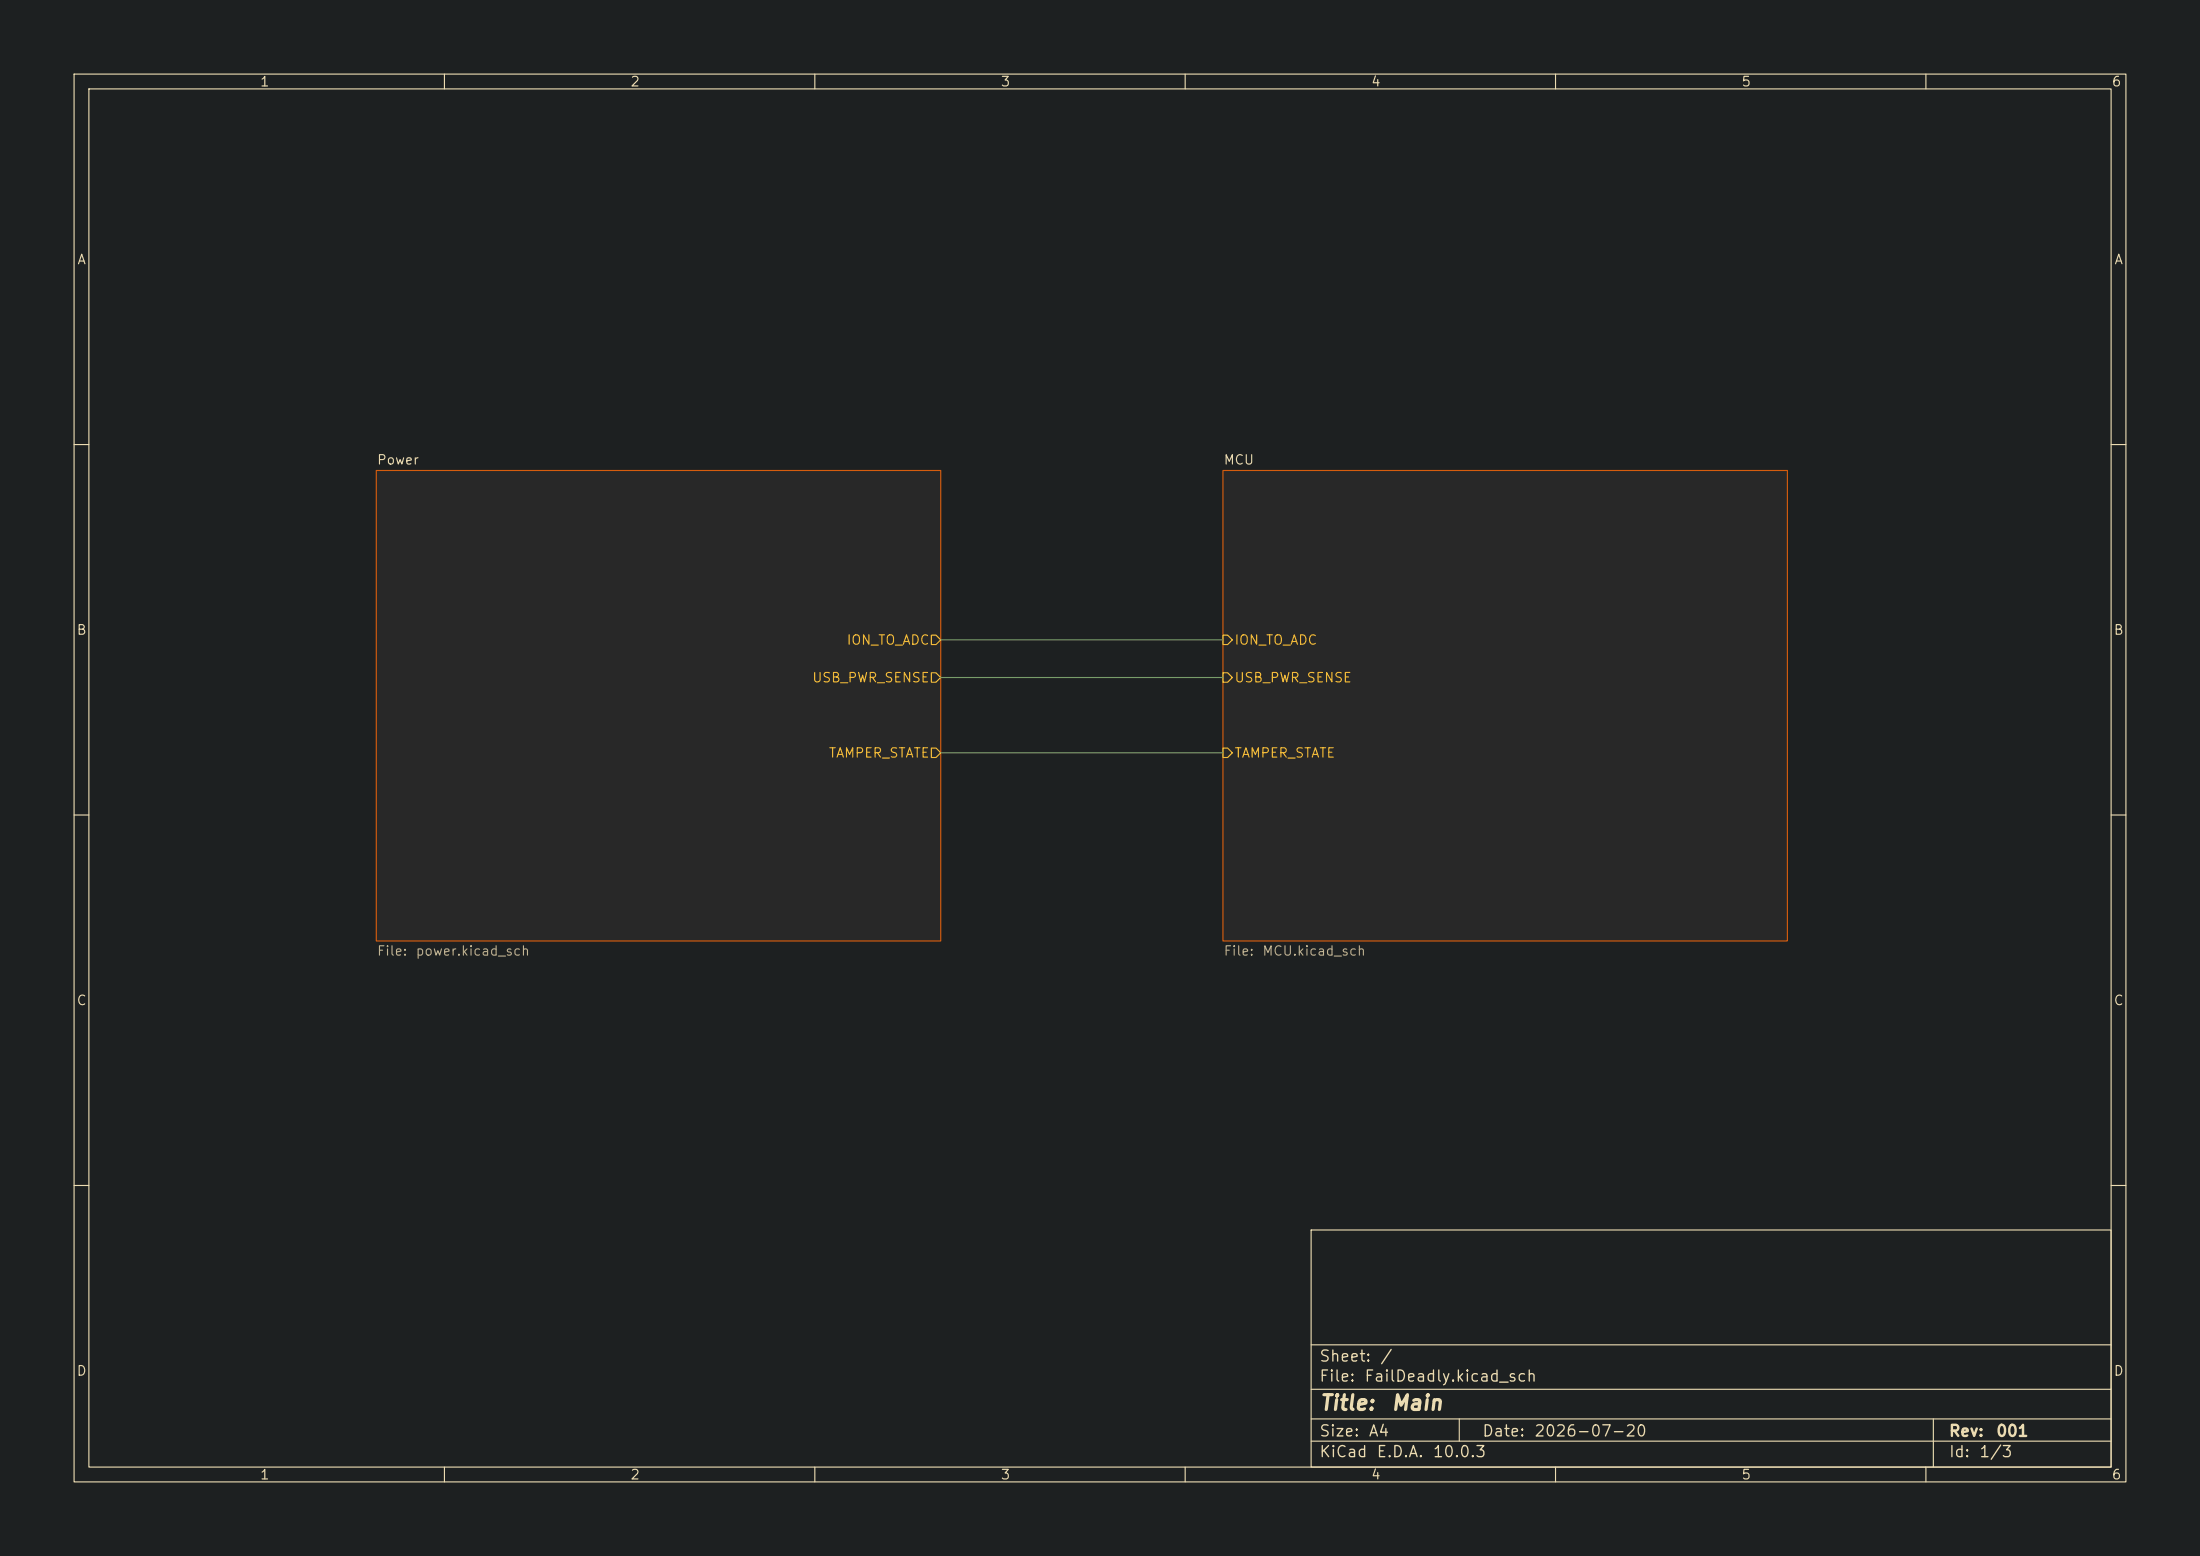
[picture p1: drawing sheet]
(kicad_sch
 (version 20260306)
 (generator "eeschema")
 (generator_version "10.0")
 (paper "A4")
 (title_block
  (title "Main")
  (date "2026-07-20")
  (rev "001"))
 (lib_symbols)
 (wire
  (pts (xy 127 101.6) (xy 165.1 101.6))
  (stroke (width 0) (type default)))
 (wire
  (pts (xy 127 86.36) (xy 165.1 86.36))
  (stroke (width 0) (type default)))
 (wire
  (pts (xy 127 91.44) (xy 165.1 91.44))
  (stroke (width 0) (type default)))
 (sheet
  (at 50.8 63.5)
  (size 76.2 63.5)
  (exclude_from_sim no)
  (in_bom yes)
  (on_board yes)
  (dnp no)
  (fields_autoplaced yes)
  (stroke (width 0.1524) (type solid))
  (fill (color 0 0 0 0))
  (property "Sheetname" "Power" (at 50.8 62.7884 0) (show_name no) (do_not_autoplace no) (effects (font (size 1.27 1.27)) (justify left bottom)))
  (property "Sheetfile" "power.kicad_sch" (at 50.8 127.5846 0) (show_name no) (do_not_autoplace no) (effects (font (size 1.27 1.27)) (justify left top)))
  (pin "ION_TO_ADC" output (at 127 86.36 0) (effects (font (size 1.27 1.27)) (justify right)))
  (pin "USB_PWR_SENSE" output (at 127 91.44 0) (effects (font (size 1.27 1.27)) (justify right)))
  (pin "TAMPER_STATE" output (at 127 101.6 0) (effects (font (size 1.27 1.27)) (justify right))))
 (sheet
  (at 165.1 63.5)
  (size 76.2 63.5)
  (exclude_from_sim no)
  (in_bom yes)
  (on_board yes)
  (dnp no)
  (fields_autoplaced yes)
  (stroke (width 0.1524) (type solid))
  (fill (color 0 0 0 0))
  (property "Sheetname" "MCU" (at 165.1 62.7884 0) (show_name no) (do_not_autoplace no) (effects (font (size 1.27 1.27)) (justify left bottom)))
  (property "Sheetfile" "MCU.kicad_sch" (at 165.1 127.5846 0) (show_name no) (do_not_autoplace no) (effects (font (size 1.27 1.27)) (justify left top)))
  (pin "ION_TO_ADC" input (at 165.1 86.36 180) (effects (font (size 1.27 1.27)) (justify left)))
  (pin "USB_PWR_SENSE" input (at 165.1 91.44 180) (effects (font (size 1.27 1.27)) (justify left)))
  (pin "TAMPER_STATE" input (at 165.1 101.6 180) (effects (font (size 1.27 1.27)) (justify left))))
 (sheet_instances
  (path ""
   (page "1")))
 (embedded_fonts no))
